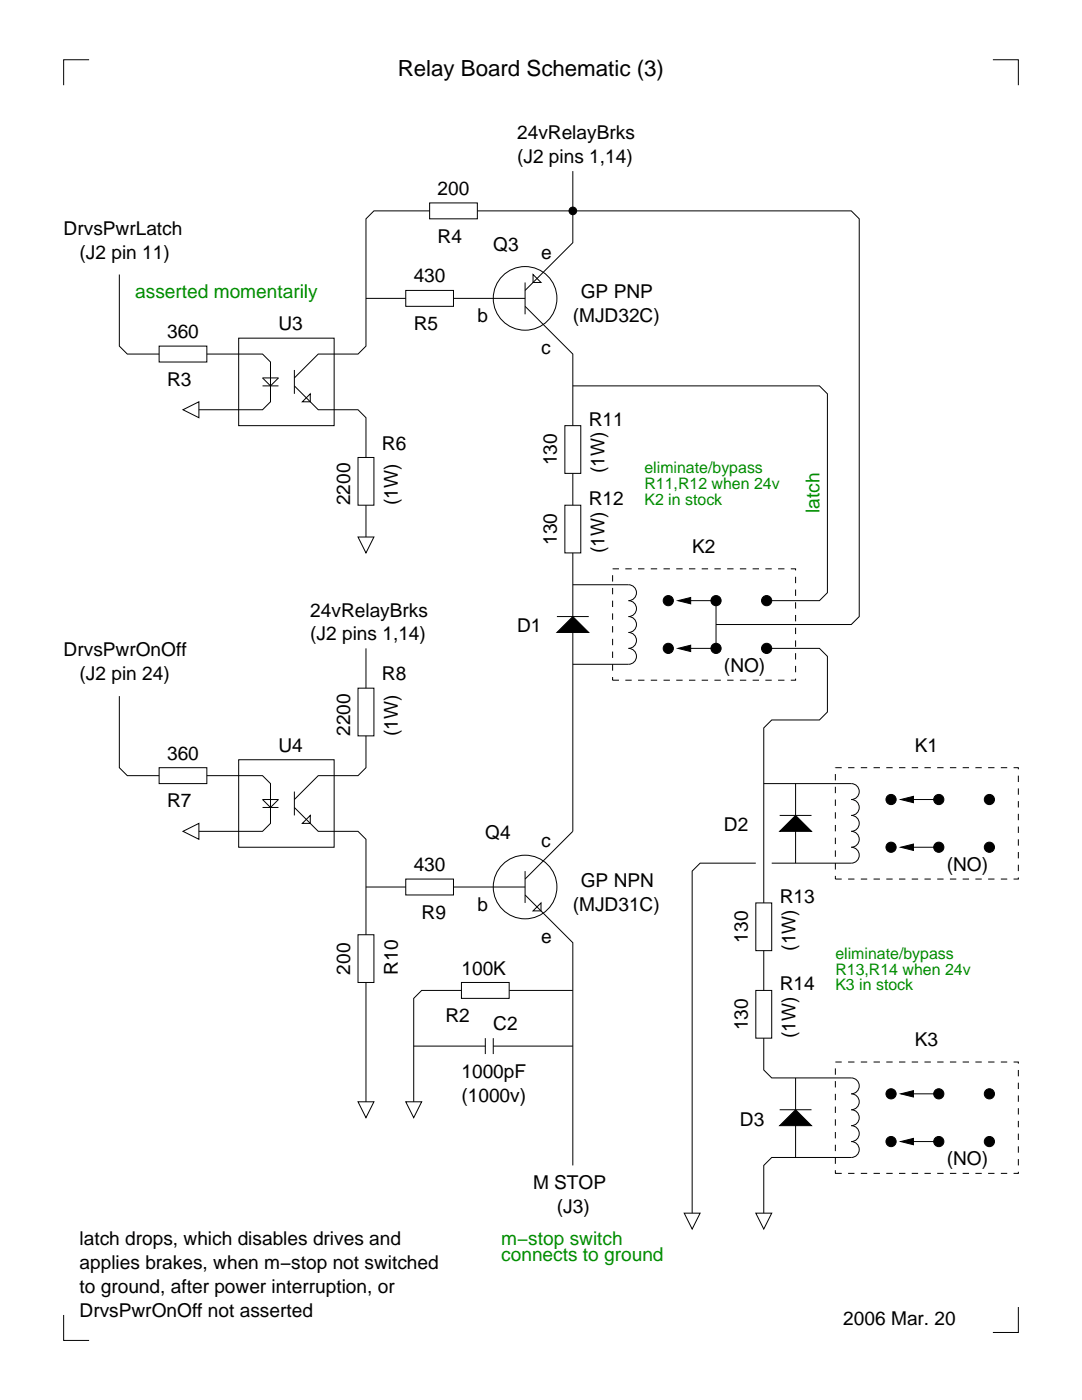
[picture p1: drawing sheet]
<svg xmlns="http://www.w3.org/2000/svg" width="216mm" height="279mm" viewBox="0 0 216 279" stroke-linecap="round" stroke-linejoin="round" font-family="sans-serif">
<g fill="none" stroke="#000" stroke-width=".2">
<path d="M17.8 11.9h-5.1v5.1M198.1 11.9h5.1v5.1M114.3 34.1v14.3l-9.5 9.6M23.8 54.8v14.3l1.6 1.6h6.4M73 59.5h8M81 58h9.5v3.1h-9.5zM85.7 40.5h9.6v3.2h-9.6zM85.7 42.1h-11.1l-1.6 1.6v25.4l-1.6 1.6h-7.9l-4.8 4.7M90.5 59.5h14.3M95.3 42.1h74.6l1.6 1.6v79.3l-1.6 1.6h-27M104.8 56.4v6.3M106.4 54.8l1.6 1.6h-1.6z"/>
<path d="M31.8 69.1h9.5v3.1h-9.5zM41.3 70.7h11.1l1.6 1.5v8l-1.6 1.6h-12.7M47.6 67.5h19.1v17.4h-19.1zM52.4 75.4h3.2l-1.6 1.6zM52.4 77h3.2M58.7 77l4.8 4.8h7.9l1.6 1.6v7.9M58.7 73.8v4.8M104.8 61.1l9.5 9.6v14.2M114.3 77h49.2l1.6 1.6v39.7l-1.6 1.6h-11.1M36.5 81.8l3.2-1.6v3.2zM60.3 80.2l1.6-1.6v1.6zM71.4 91.3h3.2v9.5h-3.2z"/>
<path d="M112.7 84.9h3.2v9.6h-3.2zM114.3 94.5v6.3M71.4 107.2h3.2l-1.6 3.1zM73 100.8v6.4M112.7 100.8h3.2v9.5h-3.2zM114.3 116.7h11.1a1.59 1.59 0 0 1 1.6 1.6 1.59 1.59 0 0 1-1.6 1.6 1.59 1.59 0 0 1 1.6 1.6 1.59 1.59 0 0 1-1.6 1.5 1.59 1.59 0 0 1 1.6 1.6 1.59 1.59 0 0 1-1.6 1.6 1.59 1.59 0 0 1 1.6 1.6 1.59 1.59 0 0 1-1.6 1.6 1.59 1.59 0 0 1 1.6 1.6 1.59 1.59 0 0 1-1.6 1.6h-11.1M114.3 110.3v55.6l-9.5 9.5M134.9 119.9h8v9.5h-8M135.3 119.9l2.5-.7v1.3zM23.8 138.9v14.3l1.6 1.6h6.4M71.4 137.3h3.2v9.6h-3.2zM73 129.4v7.9"/>
<path d="M111.1 126.2l3.2-3.2 3.2 3.2zM111.1 123h6.4M135.3 129.4l2.5-.6v1.2zM152.4 129.4h11.1l1.6 1.6v11.1l-1.6 1.6h-9.5l-1.6 1.6v34.9M31.8 153.2h9.5v3.2h-9.5zM41.3 154.8h11.1l1.6 1.6v7.9l-1.6 1.6h-12.7M47.6 151.6h19.1v17.5h-19.1zM52.4 159.6h3.2l-1.6 1.5zM58.7 158v4.7M73 146.9v6.3l-1.6 1.6h-7.9l-4.8 4.8M152.4 156.4h17.5a1.59 1.59 0 0 1 1.6 1.6 1.59 1.59 0 0 1-1.6 1.6 1.59 1.59 0 0 1 1.6 1.5 1.59 1.59 0 0 1-1.6 1.6 1.59 1.59 0 0 1 1.6 1.6 1.59 1.59 0 0 1-1.6 1.6 1.59 1.59 0 0 1 1.6 1.6 1.59 1.59 0 0 1-1.6 1.6 1.59 1.59 0 0 1 1.6 1.6 1.59 1.59 0 0 1-1.6 1.6h-15.9M158.8 156.4v15.9"/>
<path d="M179.4 159.6h7.9M179.7 159.6l2.6-.7v1.3zM36.5 165.9l3.2-1.6v3.2zM52.4 161.1h3.2M58.7 161.1l4.8 4.8h7.9l1.6 1.6v19M60.3 164.3l1.6-1.6v1.6zM73 177h8M81 175.4h9.5v3.2h-9.5zM90.5 177h14.3M104.8 178.6l9.5 9.5v44.5M104.8 173.8v6.4M150.8 172.3h-11.1l-1.6 1.5v68.3"/>
<path d="M155.6 165.9l3.2-3.2 3.1 3.2zM155.6 162.7h6.3M179.4 169.1h7.9M179.7 169.1l2.6-.6v1.2zM71.4 186.5h3.2v9.6h-3.2zM73 196.1v23.8M92.1 196.1h9.5v3.1h-9.5zM92.1 197.7h-8l-1.5 1.5v20.7M101.6 197.7h12.7M106.4 181.8l1.6-1.6v1.6zM150.8 197.7h3.2v9.5h-3.2zM150.8 180.2h3.2v9.5h-3.2z"/>
<path d="M152.4 189.7v8M71.4 219.9h3.2l-1.6 3.2zM81 219.9h3.1l-1.5 3.2zM82.6 208.8h14.2M96.8 207.2v3.2M98.4 208.8h15.9M98.4 207.2v3.2M152.4 207.2v6.3l1.6 1.6h15.9a1.59 1.59 0 0 1 1.6 1.6 1.59 1.59 0 0 1-1.6 1.6 1.59 1.59 0 0 1 1.6 1.6 1.59 1.59 0 0 1-1.6 1.6 1.59 1.59 0 0 1 1.6 1.6 1.59 1.59 0 0 1-1.6 1.5 1.59 1.59 0 0 1 1.6 1.6 1.59 1.59 0 0 1-1.6 1.6 1.59 1.59 0 0 1 1.6 1.6 1.59 1.59 0 0 1-1.6 1.6h-15.9l-1.6 1.6v9.5M158.8 215.1v15.9M179.4 218.3h7.9M179.7 218.3l2.6-.6v1.2zM155.6 224.6l3.2-3.1 3.1 3.1z"/>
<path d="M155.6 221.5h6.3M179.4 227.8h7.9M179.7 227.8l2.6-.6v1.3zM136.5 242.1h3.2l-1.6 3.2zM150.8 242.1h3.2l-1.6 3.2zM12.7 262.4v5.1h5.1M203.2 260.8v5.1h-5.1"/>
<circle cx="104.8" cy="59.5" r="6.4"/>
<circle cx="114.3" cy="42.1" r=".76"/>
<circle cx="133.3" cy="119.9" r="1.02"/>
<circle cx="142.9" cy="119.9" r="1.02"/>
<circle cx="153" cy="119.9" r="1.02"/>
<circle cx="133.3" cy="129.4" r="1.02"/>
<circle cx="142.9" cy="129.4" r="1.02"/>
<circle cx="153" cy="129.4" r="1.02"/>
<circle cx="177.8" cy="159.6" r="1.02"/>
<circle cx="187.3" cy="159.6" r="1.02"/>
<circle cx="197.4" cy="159.6" r="1.02"/>
<circle cx="104.8" cy="177" r="6.4"/>
<circle cx="177.8" cy="169.1" r="1.02"/>
<circle cx="187.3" cy="169.1" r="1.02"/>
<circle cx="197.4" cy="169.1" r="1.02"/>
<circle cx="177.8" cy="218.3" r="1.02"/>
<circle cx="187.3" cy="218.3" r="1.02"/>
<circle cx="197.4" cy="218.3" r="1.02"/>
<circle cx="177.8" cy="227.8" r="1.02"/>
<circle cx="187.3" cy="227.8" r="1.02"/>
<circle cx="197.4" cy="227.8" r="1.02"/>
</g>
<g fill="#000">
<path d="M135.3 119.9l2.5-.7v1.3zM111.1 126.2l3.2-3.2 3.2 3.2zM135.3 129.4l2.5-.6v1.2zM179.7 159.6l2.6-.7v1.3zM155.6 165.9l3.2-3.2 3.1 3.2zM179.7 169.1l2.6-.6v1.2zM179.7 218.3l2.6-.6v1.2zM155.6 224.6l3.2-3.1 3.1 3.1zM179.7 227.8l2.6-.6v1.3z"/>
<circle cx="114.3" cy="42.1" r=".76"/>
<circle cx="133.3" cy="119.9" r="1.02"/>
<circle cx="142.9" cy="119.9" r="1.02"/>
<circle cx="153" cy="119.9" r="1.02"/>
<circle cx="133.3" cy="129.4" r="1.02"/>
<circle cx="142.9" cy="129.4" r="1.02"/>
<circle cx="153" cy="129.4" r="1.02"/>
<circle cx="177.8" cy="159.6" r="1.02"/>
<circle cx="187.3" cy="159.6" r="1.02"/>
<circle cx="197.4" cy="159.6" r="1.02"/>
<circle cx="177.8" cy="169.1" r="1.02"/>
<circle cx="187.3" cy="169.1" r="1.02"/>
<circle cx="197.4" cy="169.1" r="1.02"/>
<circle cx="177.8" cy="218.3" r="1.02"/>
<circle cx="187.3" cy="218.3" r="1.02"/>
<circle cx="197.4" cy="218.3" r="1.02"/>
<circle cx="177.8" cy="227.8" r="1.02"/>
<circle cx="187.3" cy="227.8" r="1.02"/>
<circle cx="197.4" cy="227.8" r="1.02"/>
</g>
<path d="M122.2 113.5h36.6v22.2h-36.6zM166.7 153.2h36.5v22.2h-36.5zM166.7 211.9h36.5v22.3h-36.5z" fill="none" stroke="#000" stroke-width=".2" stroke-dasharray="1.3" stroke-linecap="butt"/>
<text font-size="4.4" x="79.4" y="15.1">Relay Board Schematic (3)</text>
<g font-size="3.8">
<text x="103.2" y="27.8">24vRelayBrks</text>
<text x="103.2" y="32.6">(J2 pins 1,14)</text>
<text x="87.3" y="38.9">200</text>
<text x="12.7" y="46.8">DrvsPwrLatch</text>
<text x="15.9" y="51.6">(J2 pin 11)</text>
<text x="87.3" y="48.4">R4</text>
<text x="98.4" y="50">Q3</text>
<text x="107.9" y="51.6">e</text>
<text x="82.5" y="56.4">430</text>
<text x="115.9" y="59.5">GP PNP</text>
<text x="55.6" y="65.9">U3</text>
<text x="82.5" y="65.9">R5</text>
<text x="95.2" y="64.3">b</text>
<text x="114.3" y="64.3">(MJD32C)</text>
<text x="33.3" y="67.5">360</text>
<text x="107.9" y="70.7">c</text>
<text x="33.3" y="77">R3</text>
<text x="76.2" y="89.7">R6</text>
<text x="117.5" y="84.9">R11</text>
<text x="111.1" y="92.9" transform="rotate(-90 111.1 92.9)">130</text>
<text x="120.6" y="94.5" transform="rotate(-90 120.6 94.5)">(1W)</text>
<text x="69.8" y="100.8" transform="rotate(-90 69.8 100.8)">2200</text>
<text x="79.4" y="100.8" transform="rotate(-90 79.4 100.8)">(1W)</text>
<text x="117.5" y="100.8">R12</text>
<text x="111.1" y="108.8" transform="rotate(-90 111.1 108.8)">130</text>
<text x="120.6" y="110.3" transform="rotate(-90 120.6 110.3)">(1W)</text>
<text x="138.1" y="110.3">K2</text>
<text x="61.9" y="123">24vRelayBrks</text>
<text x="12.7" y="131">DrvsPwrOnOff</text>
<text x="61.9" y="127.8">(J2 pins 1,14)</text>
<text x="103.2" y="126.2">D1</text>
<text x="15.9" y="135.7">(J2 pin 24)</text>
<text x="76.2" y="135.7">R8</text>
<text x="144.5" y="134.2">(NO)</text>
<text x="69.8" y="146.9" transform="rotate(-90 69.8 146.9)">2200</text>
<text x="79.4" y="146.9" transform="rotate(-90 79.4 146.9)">(1W)</text>
<text x="33.3" y="151.6">360</text>
<text x="55.6" y="150">U4</text>
<text x="182.6" y="150">K1</text>
<text x="33.3" y="161.1">R7</text>
<text x="96.8" y="167.5">Q4</text>
<text x="144.5" y="165.9">D2</text>
<text x="82.5" y="173.8">430</text>
<text x="107.9" y="169.1">c</text>
<text x="188.9" y="173.8">(NO)</text>
<text x="115.9" y="177">GP NPN</text>
<text x="84.1" y="183.4">R9</text>
<text x="95.2" y="181.8">b</text>
<text x="114.3" y="181.8">(MJD31C)</text>
<text x="155.6" y="180.2">R13</text>
<text x="107.9" y="188.1">e</text>
<text x="149.2" y="188.1" transform="rotate(-90 149.2 188.1)">130</text>
<text x="158.7" y="189.7" transform="rotate(-90 158.7 189.7)">(1W)</text>
<text x="69.8" y="194.5" transform="rotate(-90 69.8 194.5)">200</text>
<text x="79.4" y="194.5" transform="rotate(-90 79.4 194.5)">R10</text>
<text x="92.1" y="194.5">100K</text>
<text x="155.6" y="197.7">R14</text>
<text x="88.9" y="204">R2</text>
<text x="98.4" y="205.6">C2</text>
<text x="149.2" y="205.6" transform="rotate(-90 149.2 205.6)">130</text>
<text x="158.7" y="207.2" transform="rotate(-90 158.7 207.2)">(1W)</text>
<text x="182.6" y="208.8">K3</text>
<text x="92.1" y="215.1">1000pF</text>
<text x="92.1" y="219.9">(1000v)</text>
<text x="147.6" y="224.6">D3</text>
<text x="188.9" y="232.6">(NO)</text>
<text x="106.4" y="237.3">M STOP</text>
<text x="111.1" y="242.1">(J3)</text>
<text x="15.9" y="248.5">latch drops, which disables drives and</text>
<text x="15.9" y="253.2">applies brakes, when m−stop not switched</text>
<text x="15.9" y="258">to ground, after power interruption, or</text>
<text x="15.9" y="262.7">DrvsPwrOnOff not asserted</text>
<text x="168.3" y="264.3">2006 Mar. 20</text>
</g>
<g font-size="3.8" fill="#008f00">
<text x="27" y="59.5">asserted momentarily</text>
<text x="163.5" y="102.4" transform="rotate(-90 163.5 102.4)">latch</text>
<text x="100" y="248.5">m−stop switch</text>
<text x="100" y="251.6">connects to ground</text>
</g>
<g font-size="3.2" fill="#008f00">
<text x="128.6" y="94.5">eliminate/bypass</text>
<text x="128.6" y="97.6">R11,R12 when 24v</text>
<text x="128.6" y="100.8">K2 in stock</text>
<text x="166.7" y="191.3">eliminate/bypass</text>
<text x="166.7" y="194.5">R13,R14 when 24v</text>
<text x="166.7" y="197.7">K3 in stock</text>
</g>
</svg>
